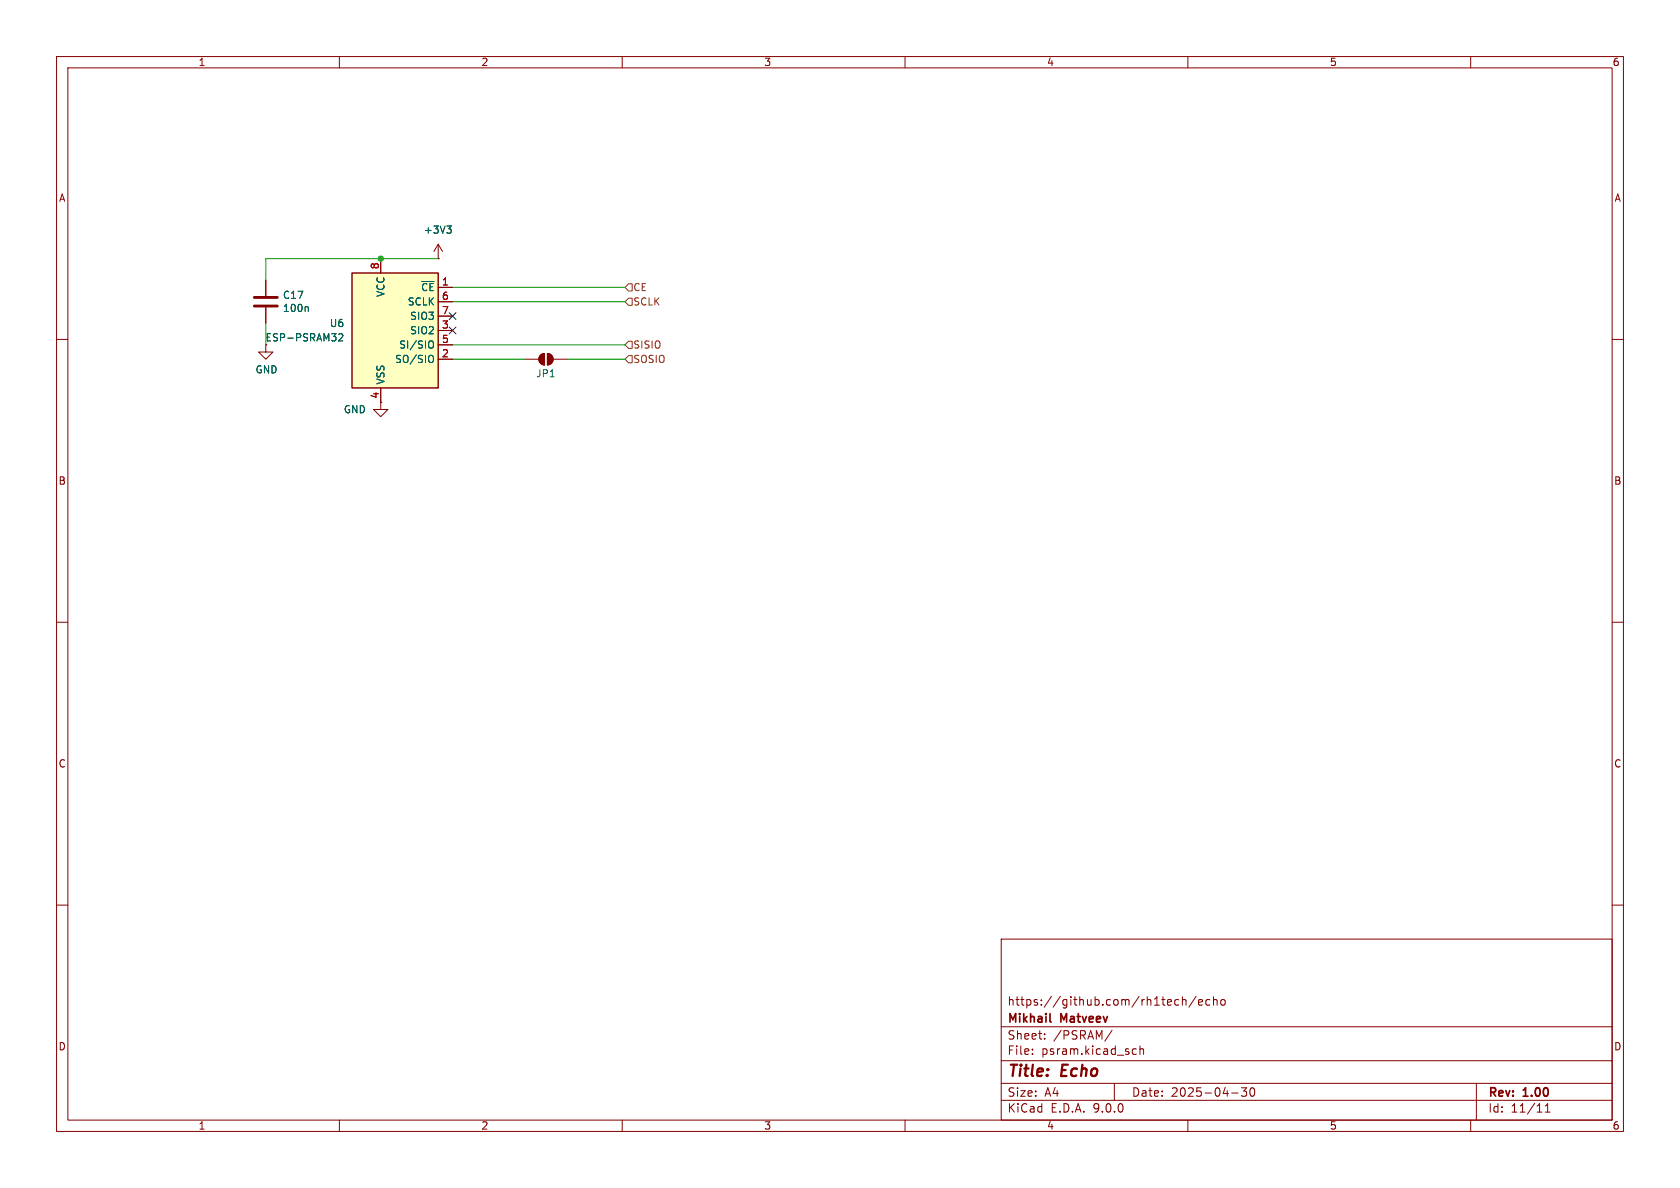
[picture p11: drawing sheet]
<svg xmlns="http://www.w3.org/2000/svg" width="297mm" height="210mm" viewBox="0 0 297 210" stroke-linecap="round" stroke-linejoin="round" font-family="sans-serif">
<g fill="none" stroke="#840000" stroke-width=".18">
<path d="M10 10h277v190h-277zM12 12h273v186h-273zM60 10v2M110 10v2M160 10v2M210 10v2M260 10v2M47 49.5v2.8M47 54.4v2.8M77.5 45.7h.1M77.5 43.2l-.8 1.3M77.5 43.2l.7 1.3"/>
<path d="M77.5 43.2v2.5M10 60h2M47 61v1.2h1.3l-1.3 1.3-1.3-1.3h1.3M67.3 71.1v1.3h1.3l-1.3 1.3-1.3-1.3h1.3M92.7 63.5h2.5M95.5 62.8l.8-.3v2a1.02 1.02 0 0 1-1-.6 1.02 1.02 0 0 1 .2-1.1zM96.8 62.5a1.02 1.02 0 0 1 1 1 1.02 1.02 0 0 1-1 1zM97.8 63.5h2.5M285 60h2M10 110h2M285 110h2M10 160h2"/>
<path d="M177 166h108v32h-108zM207.7 177.6l.3 .1 .4-.1M208.4 176.8l-.4-.1-.3 .1M209 176.8l.2-.1 .4 .1 .1 .9M209 176.2v1.5M211.5 176.1l-1.3 2M211.9 177.2l.7-.1-.1-.3-.4-.1-.2 .2 .1 .7h.5M213.9 176.8l-.4-.1-.3 .3v.4l.1 .2h.6M214.5 176.8l.2-.1 .4 .1 .1 .9M214.5 176.2v1.5M215.9 176.8l.2-.1 .4 .1 .1 .6-.1 .2-.4 .1-.2-.1zM285 160h2"/>
<path d="M60 198v2M110 198v2M160 198v2M177 194.5h108M177 191.5h108M177 187.5h108M177 181.5h108M182.5 186.3v.1M182.5 185.5v.1M184.7 183.6v.1M184.7 182.8v.1M196.6 182.1l-1.3 2"/>
<path d="M197 191.5v3M200.3 186.3h.6M200.3 185.5h.6M201.5 185.5l.2-.1 .4 .1 .1 .9M201.5 184.9v1.5M210 198v2M217.7 193.2h1.2M219.5 192.3h.9l-.5 .6 .4 .1v.7l-.2 .1h-.4l-.2-.1M221.1 192.4l.2-.1a.81 .81 0 0 1 .6 .6 .81 .81 0 0 1-.3 .8l-.1 .1a.81 .81 0 0 1-.4-1.4zM260 198v2M261 191.5v6.5M273.2 196.6h.8"/>
<path d="M273.2 195.5l.4-.4v1.5"/>
</g>
<path d="M185.6 180.5l.2 .2" fill="none" stroke="#840000" stroke-width=".3"/>
<g fill="#840000" stroke="#840000" stroke-width=".18">
<path d="M95.5 62.8l.8-.3v2a1.02 1.02 0 0 1-1-.6 1.02 1.02 0 0 1 .2-1.1z"/>
<path d="M96.8 62.5a1.02 1.02 0 0 1 1 1 1.02 1.02 0 0 1-1 1z"/>
</g>
<path d="M45 52.6h4M45 54.1h4" fill="none" stroke="#840000" stroke-width=".51"/>
<path d="M79 39.9h.8l-.5 .5M54.3 54.2l.2 .2v.7M79.5 40.4l.3 .3v.3l-.3 .2" fill="none" stroke="#006464" stroke-width=".18"/>
<path d="M62.2 48.3h15.3v20.3h-15.3z" fill="#ffffc2"/>
<path d="M62.2 48.3h15.3v20.3h-15.3z" fill="none" stroke="#840000" stroke-width=".25"/>
<path d="M47 49.5v2.8M47 54.4v2.8M67.3 45.7v2.6M77.5 45.7h.1M77.5 50.8h2.5M77.5 53.3h2.5M77.5 55.9h2.5M77.5 58.4h2.5M67.3 68.6v2.5M77.5 61h2.5M77.5 63.5h2.5" fill="none" stroke="#840000" stroke-width=".18"/>
<path d="M79 39.9h.8l-.5 .5M54.3 54.2l.2 .2v.7M59.9 59.1l.5-.1 .2 .4-.8 .9h.8M79.5 40.4l.3 .3v.3l-.3 .2M76.1 60.3a.43 .43 0 0 1 .5 .4v.4a.43 .43 0 0 1-.5 .4M76.3 62.8l.1 .1a.81 .81 0 0 1-.1 1.2" fill="none" stroke="#006464" stroke-width=".18"/>
<path d="M110.5 50.8l.6-.6h.7v1.2h-.7zM111.1 52.7h.7v1.3h-.7l-.6-.7zM110.5 61l.6-.7h.7v1.3h-.7zM111.1 62.9h.7v1.2h-.7l-.6-.6z" fill="none" stroke="#725600" stroke-width=".18"/>
<path d="M47 57.2v3.8M77.5 45.7h-30.5v3.8M80 53.3h30.5M80 50.8h30.5M80 61h30.5M80 63.5h12.7M100.3 63.5h10.2" fill="none" stroke="#009600" stroke-width=".18"/>
<path d="M79.4 55.3l1.2 1.2M79.4 57.8l1.2 1.2M80.6 55.3l-1.2 1.2M80.6 57.8l-1.2 1.2" fill="none" stroke="#000084" stroke-width=".18"/>
<circle cx="67.3" cy="45.7" r=".46" fill="#009600" stroke="#009600" stroke-width=".18"/>
<g font-size="2.8" fill="#840000">
<text x="178" y="190.9">Title:</text>
<text x="187.7" y="190.9">Echo</text>
</g>
<g font-size="2.1" fill="#840000">
<text x="178" y="178">https://github.com/rh1tech/echo</text>
<text x="178" y="184">Sheet:</text>
<text x="178" y="181.2">Mikhail</text>
<text x="186.2" y="184">/PSRAM/</text>
<text x="187.6" y="181.2">Matveev</text>
<text x="178" y="186.7">File:</text>
<text x="184.1" y="186.7">psram.kicad_sch</text>
<text x="178" y="196.9">KiCad</text>
<text x="178" y="194.1">Size:</text>
<text x="184.7" y="194.1">A4</text>
<text x="185.7" y="196.9">E.D.A.</text>
<text x="193.3" y="196.9">9.0.0</text>
<text x="200" y="194.1">Date:</text>
<text x="207" y="194.1">2025-04-30</text>
<text x="263" y="194.3">Rev:</text>
<text x="263" y="196.9">Id:</text>
<text x="267.1" y="196.9">11/11</text>
<text x="269.4" y="194.3">1.00</text>
</g>
<g font-size="1.8" fill="#840000">
<text x="35" y="11.9">1</text>
<text x="85" y="11.9">2</text>
<text x="135" y="11.9">3</text>
<text x="185" y="11.9">4</text>
<text x="235" y="11.9">5</text>
<text x="285" y="11.9">6</text>
<text x="10.3" y="35.9">A</text>
<text x="285.3" y="35.9">A</text>
<text x="10.3" y="85.9">B</text>
<text x="285.3" y="85.9">B</text>
<text x="10.3" y="135.9">C</text>
<text x="285.3" y="135.9">C</text>
<text x="10.3" y="185.9">D</text>
<text x="285.3" y="185.9">D</text>
<text x="35" y="199.9">1</text>
<text x="85" y="199.9">2</text>
<text x="135" y="199.9">3</text>
<text x="185" y="199.9">4</text>
<text x="235" y="199.9">5</text>
<text x="285" y="199.9">6</text>
</g>
<g font-size="1.8" fill="#006464">
<text x="74.8" y="41.5">+3V3</text>
<text x="49.9" y="53">C17</text>
<text x="68.2" y="52.6" transform="rotate(-90 68.2 52.6)">VCC</text>
<text x="74.3" y="51.7">~{CE}</text>
<text x="49.9" y="55.3">100n</text>
<text x="58.2" y="58">U6</text>
<text x="72" y="54.2">SCLK</text>
<text x="72.4" y="56.7">SIO3</text>
<text x="72.4" y="59.3">SIO2</text>
<text x="46.8" y="60.6">ESP-PSRAM32</text>
<text x="69.7" y="64.4">SO/SIO</text>
<text x="70.5" y="61.8">SI/SIO</text>
<text x="45.1" y="66.2">GND</text>
<text x="68.2" y="68.1" transform="rotate(-90 68.2 68.1)">VSS</text>
<text x="94.7" y="66.9">JP1</text>
<text x="60.7" y="73.3">GND</text>
</g>
<g font-size="1.8" fill="#a90000">
<text x="67.1" y="47.7" transform="rotate(-90 67.1 47.7)">8</text>
<text x="78" y="50.5">1</text>
<text x="78" y="53.1">6</text>
<text x="78" y="55.6">7</text>
<text x="78" y="58.2">3</text>
<text x="78" y="60.7">5</text>
<text x="78" y="63.2">2</text>
<text x="67.1" y="70.6" transform="rotate(-90 67.1 70.6)">4</text>
</g>
<g font-size="1.8" fill="#725600">
<text x="111.9" y="51.7">CE</text>
<text x="111.9" y="54.2">SCLK</text>
<text x="111.9" y="61.8">SISIO</text>
<text x="111.9" y="64.4">SOSIO</text>
</g>
</svg>
